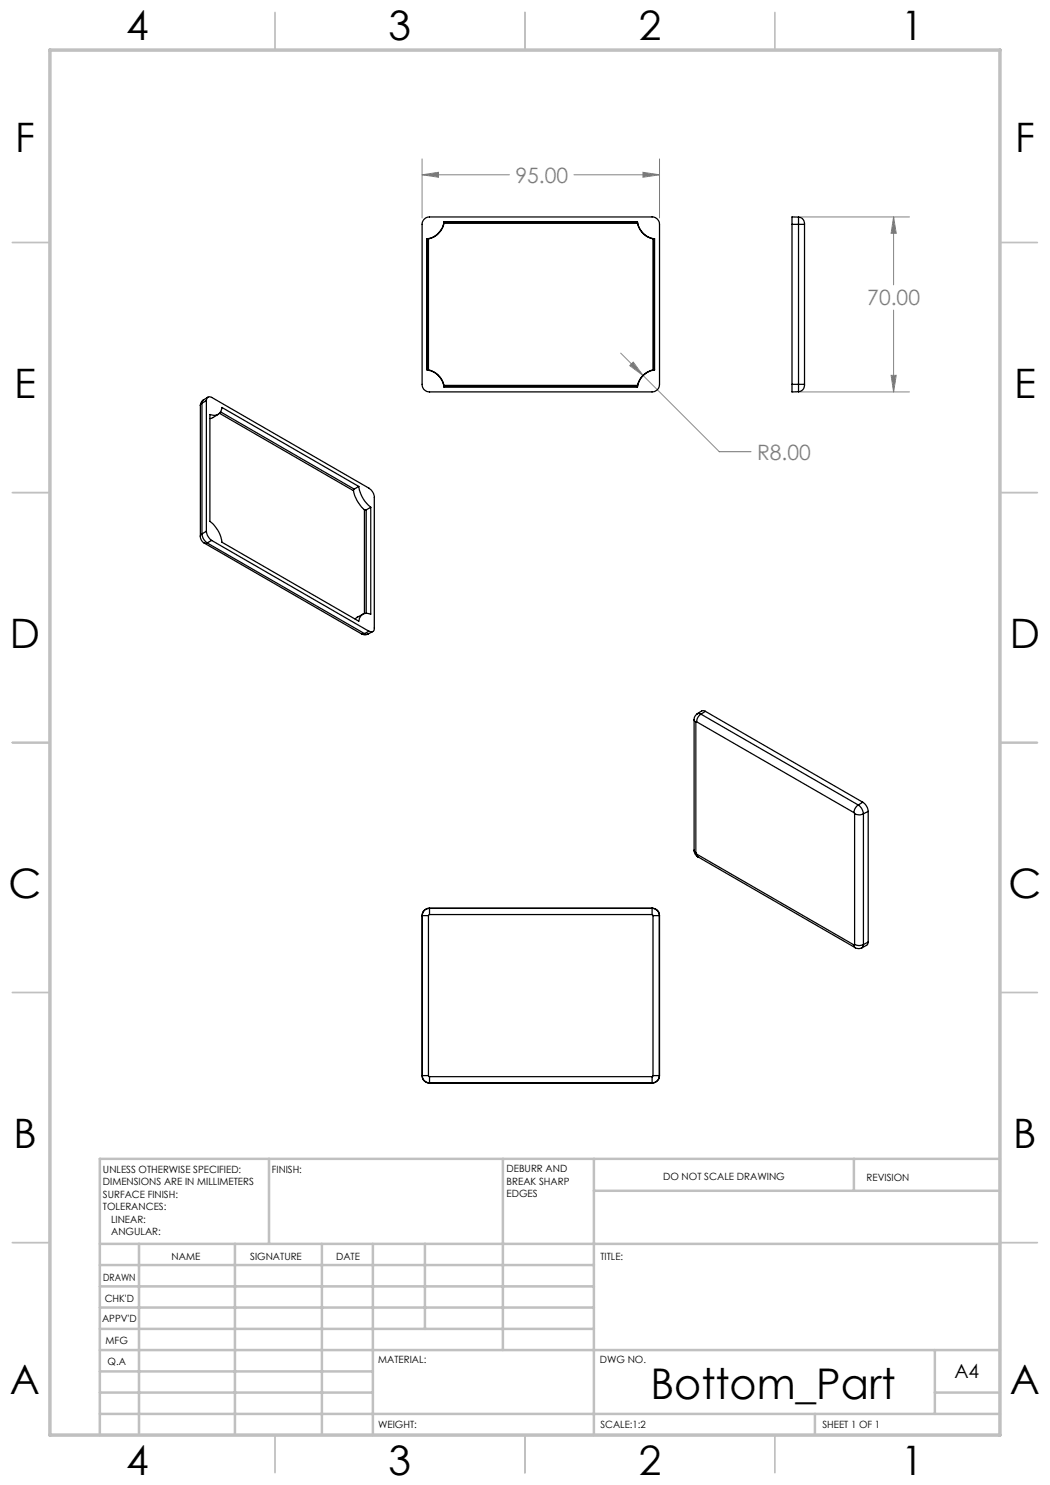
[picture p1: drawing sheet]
<svg xmlns="http://www.w3.org/2000/svg" width="210mm" height="297mm" viewBox="0 0 210 297" stroke-linecap="round" stroke-linejoin="round" font-family="sans-serif">
<g fill="none" stroke="#808080" stroke-width=".2">
<path d="M84.4 35l3.3-.5v1zM84.4 31.8v11.8M84.4 35h17.5M114.8 35h17.1M128.6 34.5l3.3 .5-3.3 .5zM131.9 31.8v11.8M159.7 43.4h22.2M178.7 43.4l.5 3.3h-1zM178.7 43.4v13.6M124.1 70.6l19.8 19.7h6.3M125.9 73.1l.7-.7 2 2.7zM159.7 78.4h22.2"/>
<path d="M178.2 75.1h1l-.5 3.3zM178.7 62v16.4"/>
</g>
<g fill="none" stroke="#c0c0c0" stroke-width=".35">
<path d="M55 2.5v7.5M105 2.5v7.5M155 2.5v7.5M2.5 48.5h7.5M200 48.5h7.5M2.5 98.5h7.5M200 98.5h7.5M2.5 148.5h7.5M200 148.5h7.5M2.5 198.5h7.5M200 198.5h7.5M2.5 248.5h7.5"/>
<path d="M200 248.5h7.5M55 287v7.5M105 287v7.5M155 287v7.5"/>
</g>
<g fill="none" stroke="#c0c0c0" stroke-width=".5">
<path d="M53.8 231.8v17M100.6 231.8v38.2M118.8 231.8v55.2M118.8 238.2h81.2M170.8 231.8v6.4M200 231.8h-180v55.2M20 248.8h180M20 257.3h98.8M20 253h98.8M27.8 248.8v38.2M47 248.8v38.2M64.4 248.8v38.2"/>
<path d="M74.6 248.8v38.2M85 248.8v17M20 265.8h98.8M20 261.5h98.8M20 278.5h54.6M20 274.3h54.6M20 270h180M187 278.5h13M187 270v12.8M20 282.8h180M163 282.8v4.2"/>
</g>
<path d="M10 10h190v277h-190z" fill="none" stroke="#c0c0c0" stroke-width=".7"/>
<path d="M84.4 35l3.3-.5v1zM128.6 34.5l3.3 .5-3.3 .5zM126.6 72.4l-.7 .7 2.7 2zM178.7 43.4l.5 3.3h-1zM178.2 75.1h1l-.5 3.3z" fill="#808080"/>
<g fill="none" stroke="#000" stroke-width=".25">
<path d="M84.7 44l.6-.5 .6-.1h44.5a1.48 1.48 0 0 1 1.5 1.5v32a1.48 1.48 0 0 1-1.5 1.5h-44.5a1.48 1.48 0 0 1-1.5-1.5v-32.3zM85.4 47.8v26.2M85.4 47.8h.1M85.4 47.8v26.1M85.7 47.8h-.3M85.7 47.8v26.2M88.8 44.4a4 4 0 0 1-3.4 3.4M88.8 44.4v.3M88.8 44.7a4.1 4.1 0 0 1-3.1 3.1M88.8 44.4h38.7M88.8 44.7h38.7M127.5 44.4a4 4 0 0 0 3.4 3.4"/>
<path d="M127.5 44.7a4.1 4.1 0 0 0 3.1 3.1M127.5 44.4v.3M130.6 47.8h.2M130.6 47.8v26.2M130.8 47.8v26.1M130.9 47.8v26.2M130.9 47.8h-.1M158.4 44.9h1.3M158.4 44.9v32M159.7 43.4h-1.3v1.5M159.7 43.4v1.5M159.7 43.4a1.31 1.31 0 0 1 1.2 1.5"/>
<path d="M159.7 44.9h1.2M159.7 44.9v32M160.9 44.9v32M41.6 79.4l-.9 .6M85.4 74a4 4 0 0 1 3.4 3.4M85.4 73.9l.3 .1M85.4 73.9v.1M85.7 74a4 4 0 0 1 3.1 3.1M88.8 77.1v.2M88.8 77.4h38.7M88.8 77.1h38.7M88.8 77.3v.1"/>
<path d="M88.8 77.3h38.7M127.5 77.3v.1M127.5 77.1v.2M130.6 74a4.1 4.1 0 0 0-3.1 3.1M130.8 73.9l-.2 .1M130.8 73.9l.1 .1M130.9 74a4 4 0 0 0-3.4 3.4M158.4 76.9v1.5l1.3-.1M158.4 76.9h1.3M159.7 76.9v1.4M159.7 76.9h1.2M160.9 76.9a1.35 1.35 0 0 1-1.2 1.4"/>
<path d="M40.1 81.1v26.2M40.4 80.6l-.3 .5M40.4 80.6v26.2M40.7 80l-.4 .5-.2 .6M40.7 80l-.3 .6M41.3 80.1a.66 .66 0 0 1 .3-.7 .66 .66 0 0 1 .7 .1l31.5 18.1a2.37 2.37 0 0 1 1.1 1.9v26.1a.65 .65 0 0 1-.3 .7 .65 .65 0 0 1-.8 0M41.3 80.1v26.2M41.3 80.1l-.9 .5M43.6 82.9l-1.2 .7-.4 .1M43.9 82.7l26.8 15.4M44.1 82.4l26.7 15.4M70.7 98.1a6.7 6.7 0 0 0 2.2 3.8"/>
<path d="M70.8 97.8l-.1 .3M71.8 97.3l-27.4-15.8a1.59 1.59 0 0 1-2.4 1.4v21.4a6.1 6.1 0 0 1 2.4 4.1l27.4 15.8a1.61 1.61 0 0 1 2.4-1.4v-21.3M71.8 97.3a6.5 6.5 0 0 0 2.4 4.2M71.8 97.3l-1 .5M40.1 107.3a1.55 1.55 0 0 0 .8 1.3M40.4 106.8a2.49 2.49 0 0 0 1 1.8M40.4 106.8l-.3 .5M40.9 108.6l31.4 18.2M41.3 106.3a2.52 2.52 0 0 0 1 1.8M41.3 106.3l-.9 .5M41.4 108.6h-.5M41.4 108.6l31.5 18.1"/>
<path d="M42.3 108.1l-.9 .5M42.3 108.1l31.5 18.2M72.9 101.9l.3 .1M72.9 101.9v20.8M73.2 102v20.7M74.2 101.5l-1 .5M72.3 126.8l.6 .2 .7-.2M72.6 122.8l-1.2 .7-.4 .3M72.9 126.7l-.6 .1M72.9 126.7l.7 .1M73.8 126.3l-.9 .4M74.5 126.3l-.9 .5"/>
<path d="M138.8 143.9l.4 .5M138.8 143.9v26.1M139.2 144.4v26.2M139.3 144.4h-.1M139.3 144.4l31.5 18.1M139.5 142.8l.3-.1 .4 .1M140.2 142.8a1.92 1.92 0 0 0-.9 1.6M140.2 142.8l31.5 18.2M141.1 142.3l-.7-.1-1 .6a1.22 1.22 0 0 0-.6 1.1M141.1 142.3l-.9 .5M141.1 142.3l31.4 18.1M138.8 170a1.52 1.52 0 0 0 .8 1.4"/>
<path d="M138.8 170l.4 .6M139.2 170.6l.1 .2M139.3 170.8l.3 .6M139.3 170.8l31.5 18.2M139.6 171.4l31.5 18.1M170.8 162.5l.1 .3M170.9 162.8a1.94 1.94 0 0 0 1.8 0M170.9 162.8v26.1M171.7 161a1.92 1.92 0 0 0-.9 1.5M171.7 161a2.32 2.32 0 0 1 1 1.8M172.5 160.4a2.43 2.43 0 0 1 1.1 1.9M172.5 160.4l-.8 .6"/>
<path d="M172.7 162.8v26.1M173.6 162.3l-.9 .5M173.6 162.3v26.1M84.4 183.1v32M84.4 183.1h.1M84.5 183.1h1.2M84.5 183.1v32M85.7 183.1v32M85.9 182.9l-.2 .2M85.9 181.7a1.39 1.39 0 0 0-1.4 1.4M85.9 181.7v1.2M85.9 181.6a1.48 1.48 0 0 0-1.5 1.5"/>
<path d="M85.9 182.9h44.5M85.9 181.7h44.5M85.9 181.6v.1M85.9 181.6h44.5M130.4 182.9l.2 .2M130.4 181.7v1.2M130.4 181.7a1.48 1.48 0 0 1 1.5 1.4M130.4 181.6a1.44 1.44 0 0 1 1.5 1.5M130.4 181.6v.1M130.6 183.1h1.3M130.6 183.1v32M131.9 183.1v32"/>
<path d="M131.9 183.1h.1M170.8 189l.3 .5M170.9 188.9a1.94 1.94 0 0 0 1.8 0M170.9 188.9l-.1 .1M171.1 189.5l.6 .2 .7-.1M172.7 188.9l-.3 .7M173.6 188.4l-.2 .7-1.1 .5M173.6 188.4l-.9 .5M84.4 215.1a1.48 1.48 0 0 0 1.5 1.5M84.4 215.1h.1M84.5 215.1a1.44 1.44 0 0 0 1.4 1.5M84.5 215.1h1.2"/>
<path d="M85.7 215.1l.2 .2M85.9 215.3v1.3M85.9 216.6h44.5M85.9 215.3h44.5M85.9 216.6h.1M130.4 215.3v1.3M130.4 216.6h.1M130.6 215.1l-.2 .2M130.6 215.1h1.3M131.9 215.1a1.43 1.43 0 0 1-1.5 1.5M131.9 215.1h.1M131.9 215.1a1.56 1.56 0 0 1-1.5 1.5"/>
</g>
<text font-size="8.5" x="130.1" y="279.7">Bottom_Part</text>
<g font-size="8.1">
<text x="25.2" y="8">4</text>
<text x="77.7" y="8">3</text>
<text x="127.7" y="8">2</text>
<text x="180.2" y="8">1</text>
<text x="3" y="30.4">F</text>
<text x="203" y="30.4">F</text>
<text x="2.8" y="79.6">E</text>
<text x="202.8" y="79.6">E</text>
<text x="2" y="129.6">D</text>
<text x="202" y="129.6">D</text>
<text x="1.7" y="179.6">C</text>
<text x="201.7" y="179.6">C</text>
<text x="2.7" y="229.6">B</text>
<text x="202.7" y="229.6">B</text>
<text x="2" y="278.9">A</text>
<text x="202" y="278.9">A</text>
<text x="25.2" y="295">4</text>
<text x="77.7" y="295">3</text>
<text x="127.7" y="295">2</text>
<text x="180.2" y="295">1</text>
</g>
<g font-size="4.2" fill="#808080">
<text x="103.1" y="36.5">95.00</text>
<text x="173.5" y="61.1">70.00</text>
<text x="151.4" y="91.9">R8.00</text>
</g>
<text font-size="3.9" x="190.9" y="275.5">A4</text>
<g font-size="2">
<text x="20.6" y="234.6">UNLESS OTHERWISE SPECIFIED:</text>
<text x="20.6" y="237.1">DIMENSIONS ARE IN MILLIMETERS</text>
<text x="20.6" y="239.6">SURFACE FINISH:</text>
<text x="54.4" y="234.6">FINISH:</text>
<text x="101.3" y="234.5">DEBURR AND</text>
<text x="101.3" y="237">BREAK SHARP</text>
<text x="101.3" y="239.5">EDGES</text>
<text x="132.6" y="236">DO NOT SCALE DRAWING</text>
<text x="173.3" y="236.2">REVISION</text>
<text x="20.6" y="242.1">TOLERANCES:</text>
<text x="22.2" y="244.6">LINEAR:</text>
<text x="22.2" y="247.1">ANGULAR:</text>
<text x="34.3" y="252">NAME</text>
<text x="50" y="251.9">SIGNATURE</text>
<text x="67.2" y="251.9">DATE</text>
<text x="120.1" y="251.9">TITLE:</text>
<text x="20.6" y="256.1">DRAWN</text>
<text x="20.9" y="260.3">CHK'D</text>
<text x="20.4" y="264.4">APPV'D</text>
<text x="21.1" y="268.8">MFG</text>
<text x="21.5" y="273">Q.A</text>
<text x="75.6" y="272.5">MATERIAL:</text>
<text x="120" y="272.5">DWG NO.</text>
<text x="75.6" y="285.5">WEIGHT:</text>
<text x="120.1" y="285.6">SCALE:1:2</text>
<text x="164.5" y="285.6">SHEET 1 OF 1</text>
</g>
</svg>
